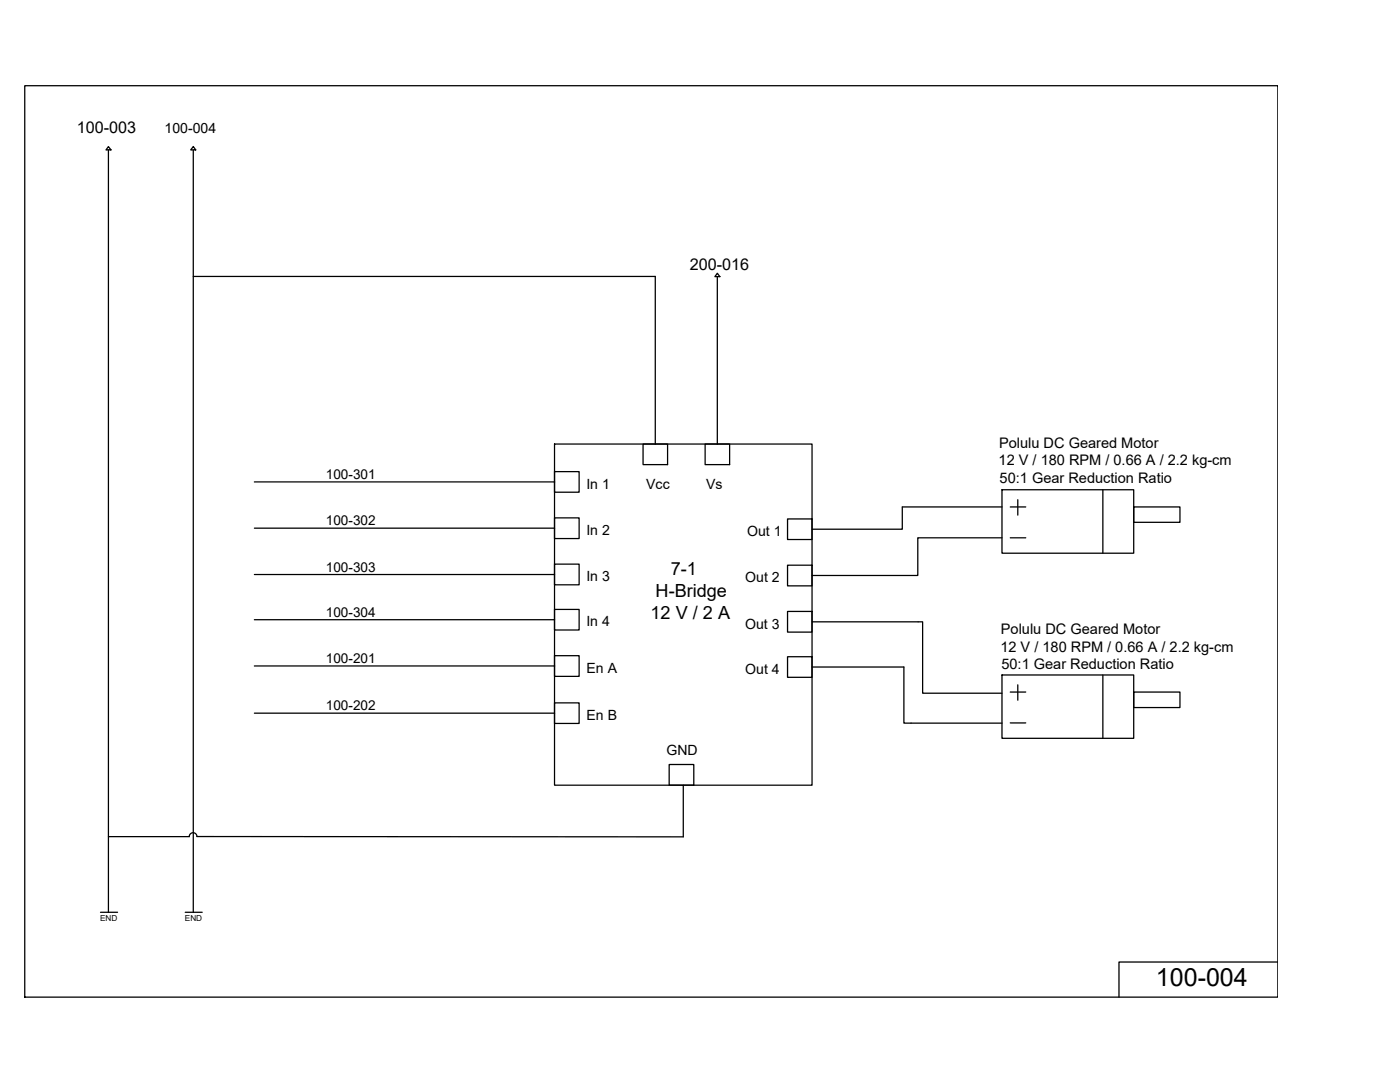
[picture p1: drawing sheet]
<svg xmlns="http://www.w3.org/2000/svg" width="279mm" height="216mm" viewBox="0 0 279 216" stroke-linecap="round" stroke-linejoin="round" font-family="sans-serif">
<!-- layer: 0 -->
<g fill="none" stroke="#000" stroke-width=".25">
<path d="M4.9 17.1h250.1v181.9h-250.1zM21.6 29.3l.5 .6h-.9zM21.6 29.9v152.2M38.6 29.2l.5 .7h-1zM38.6 29.9v152.2M38.6 55.2h92.2v33.4M143.2 54.5l.5 .7h-1zM143.2 55.2v33.4M50.8 96.2h59.9M110.7 88.6h51.4v68.1h-51.4zM110.7 94.1h4.9v4.1h-4.9zM128.3 88.6h4.9v4.1h-4.9z"/>
<path d="M140.7 88.6h4.9v4.1h-4.9zM200 97.7h26.3v12.7h-26.3zM203.1 99.7v3.1M220.1 97.7v12.7M50.8 105.4h59.9M50.8 114.6h59.9M110.7 103.3h4.9v4.2h-4.9zM110.7 112.6h4.9v4.1h-4.9zM157.2 103.5h4.9v4.2h-4.9zM157.2 112.8h4.9v4.1h-4.9zM200 101.2h-19.9v4.4h-18M200 107.3h-16.8v7.5h-21.1"/>
<path d="M201.6 107.3h3.1M201.6 101.2h3.1M226.3 101.2h9.2v3h-9.2zM50.8 123.7h59.9M50.8 132.9h59.9M110.7 121.6h4.9v4.1h-4.9zM110.7 130.8h4.9v4.2h-4.9zM157.2 122h4.9v4.1h-4.9zM157.2 131h4.9v4.1h-4.9zM162.1 124.1h22v14.2h15.9M162.1 133.1h18.3v11.2h19.6M200 134.7h26.3v12.6h-26.3z"/>
<path d="M201.6 138.1h3.1M203.1 136.7v3M220.1 134.7v12.6M226.3 138.1h9.2v3.1h-9.2zM50.8 142.3h59.9M110.7 140.3h4.9v4.1h-4.9zM133.5 152.5h5v4.2h-5zM136.4 156.7v10.3l-97.1-.1a.77 .77 0 0 0-.8-.7 .77 .77 0 0 0-.7 .7h-16.2M201.6 144.3h3.1M20.1 182h3.4M37 182h3.4M255 192h-31.7v7"/>
</g>
<text font-size="5" x="230.7" y="196.8">100-004</text>
<g font-size="3.6">
<text x="130.8" y="119.1">H-Bridge</text>
<text x="133.9" y="114.7">7-1</text>
<text x="129.8" y="123.4">12 V / 2 A</text>
</g>
<g font-size="3.2">
<text x="15.4" y="26.6">100-003</text>
<text x="137.7" y="53.9">200-016</text>
</g>
<g font-size="2.9">
<text x="199.4" y="89.4">Polulu DC Geared Motor</text>
<text x="199.3" y="92.9">12 V / 180 RPM / 0.66 A / 2.2 kg-cm</text>
<text x="199.5" y="96.4">50:1 Gear Reduction Ratio</text>
<text x="199.7" y="130">12 V / 180 RPM / 0.66 A / 2.2 kg-cm</text>
<text x="199.8" y="126.5">Polulu DC Geared Motor</text>
<text x="199.9" y="133.5">50:1 Gear Reduction Ratio</text>
</g>
<g font-size="2.8">
<text x="32.9" y="26.5">100-004</text>
<text x="117" y="97.5">In 1</text>
<text x="129" y="97.5">Vcc</text>
<text x="140.9" y="97.5">Vs</text>
<text x="117" y="106.7">In 2</text>
<text x="149.1" y="107">Out 1</text>
<text x="117" y="116">In 3</text>
<text x="148.7" y="116.2">Out 2</text>
<text x="117" y="125">In 4</text>
<text x="148.7" y="125.5">Out 3</text>
<text x="117.1" y="134.2">En A</text>
<text x="148.7" y="134.5">Out 4</text>
<text x="117.1" y="143.6">En B</text>
<text x="133" y="150.6">GND</text>
</g>
<g font-size="2.7">
<text x="65" y="95.6">100-301</text>
<text x="65" y="104.8">100-302</text>
<text x="65" y="114.1">100-303</text>
<text x="65" y="123.1">100-304</text>
<text x="65" y="132.3">100-201</text>
<text x="65" y="141.7">100-202</text>
</g>
<g font-size="1.6">
<text x="20" y="183.8">END</text>
<text x="36.9" y="183.8">END</text>
</g>
</svg>
